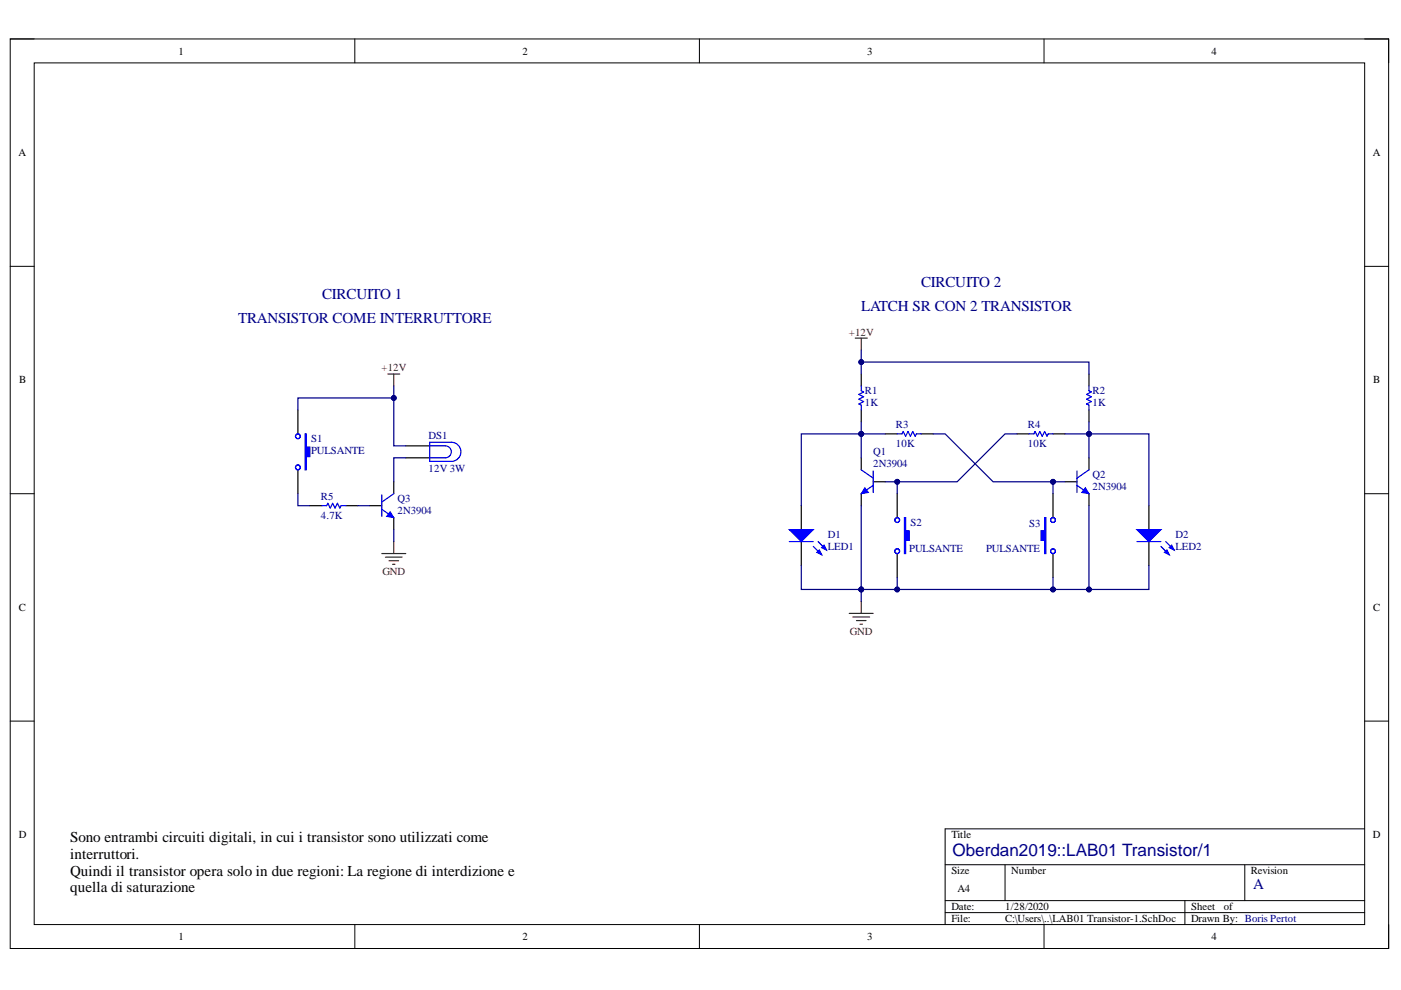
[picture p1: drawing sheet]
<svg xmlns="http://www.w3.org/2000/svg" width="297mm" height="210mm" viewBox="0 0 297 210" stroke-linecap="round" stroke-linejoin="round" font-family="sans-serif">
<path d="M2.2 8.3h292.2v192.8h-292.2z" fill="none" stroke="#000" stroke-width=".21"/>
<path d="M7.2 13.3h282.1v182.7h-282.1z" fill-rule="evenodd" fill="#fff"/>
<g fill="none" stroke="#000" stroke-width=".21">
<path d="M2.2 8.3h5M7.2 13.3h282.1v182.7h-282.1zM75.2 8.3v5M148.3 8.3v5M221.4 8.3v5M289.3 8.3h5.1v5M2.2 56.5h5M289.3 56.5h5.1M2.2 104.7h5M289.3 104.7h5.1M2.2 152.9h5M289.3 152.9h5.1"/>
<path d="M289.3 175.7h-88.9v20.3M75.2 196v5.1M148.3 196v5.1M200.4 183.3h88.9M200.4 191h88.9M200.4 193.5h88.9M213.1 183.3v7.7M221.4 196v5.1M251.2 191v5M263.9 183.3v7.7M294.4 196v5.1"/>
</g>
<path d="M78.4 107.2h2.5M83.5 102.1v2.6M83.5 109.8v2.5" fill="none" stroke="#000" stroke-width=".25"/>
<path d="M80.9 108l2.6 1.8M80.9 104.9v4.6M83.5 104.7l-2.6 1.8" fill="none" stroke="#00f" stroke-width=".25"/>
<path d="M82.7 108.5l.8 1.3-1.5-.3z" fill="#00f"/>
<path d="M82.7 108.5l.8 1.3-1.5-.3z" fill="none" stroke="#00f" stroke-width=".21"/>
<path d="M65.7 107.2h2.5M73.3 107.2h2.6M243.6 107.2v5.1M243.6 114.8v5.1" fill="none" stroke="#000" stroke-width=".25"/>
<path d="M68.2 107.2h1.1l.2-.5 .5 1 .5-1 .5 1 .5-1 .6 1 .2-.5h1" fill="none" stroke="#00f" stroke-width=".25"/>
<path d="M241.1 112.3h5l-2.5 2.5z" fill="#00f"/>
<path d="M241.1 112.3h5l-2.5 2.5zM246.1 115.9l1.8 1.7M247.1 114.8l1.8 1.8" fill="none" stroke="#00f" stroke-width=".25"/>
<path d="M246.9 117.1l.5-.5 .5 1z" fill="#00f"/>
<path d="M246.9 117.1l.5-.5 .5 1z" fill="none" stroke="#00f" stroke-width=".25"/>
<path d="M248.4 115.6l.5 1-1-.5z" fill="#00f"/>
<path d="M91.1 94.5h3.3a1.27 1.27 0 0 1 1.3 1.3 1.27 1.27 0 0 1-1.3 1.3h-3.3M91.1 93.8h4.6a2.03 2.03 0 0 1 2 2 2.03 2.03 0 0 1-2 2h-4.6zM241.1 114.8h5M248.4 115.6l.5 1-1-.5z" fill="none" stroke="#00f" stroke-width=".25"/>
<path d="M82.2 79.3h2.6M83.5 79.3v2.5M80.9 117.4h5.1M81.7 118.1h3.6M82.5 118.9h2M83.2 119.7h.5M83.5 114.8v2.6" fill="none" stroke="#800000" stroke-width=".25"/>
<path d="M63.2 86.9v5.1M63.2 99.6v5.1M86 94.5h5.1M86 97.1h5.1" fill="none" stroke="#000" stroke-width=".25"/>
<path d="M64.7 92h.2v2.8h.8v2h-.8v2.8h-.2z" fill-rule="evenodd" fill="#00f"/>
<g fill="none" stroke="#00f" stroke-width=".25">
<path d="M64.7 92h.2v2.8h.8v2h-.8v2.8h-.2zM182.6 99.6l2.5 1.8M185.1 99.9v4.5M185.1 102.9l-2.5 1.8"/>
<circle cx="63.2" cy="99.1" r=".51"/>
<circle cx="63.2" cy="92.5" r=".51"/>
</g>
<path d="M182.6 97.1v2.5M182.6 104.7v2.5M185.1 102.1h2.6" fill="none" stroke="#000" stroke-width=".25"/>
<path d="M183.4 103.4l.7 1-1.5 .3z" fill="#00f"/>
<path d="M183.4 103.4l.7 1-1.5 .3z" fill="none" stroke="#00f" stroke-width=".21"/>
<path d="M190.2 104.7v5.1M190.2 117.4v5" fill="none" stroke="#000" stroke-width=".25"/>
<path d="M191.8 109.8h.2v2.7h.8v2.1h-.8v2.8h-.2z" fill-rule="evenodd" fill="#00f"/>
<g fill="none" stroke="#00f" stroke-width=".25">
<path d="M228.3 99.9v4.5M230.9 99.6l-2.6 1.8M191.8 109.8h.2v2.7h.8v2.1h-.8v2.8h-.2zM228.3 102.9l2.6 1.8"/>
<circle cx="190.2" cy="110.3" r=".51"/>
<circle cx="190.2" cy="116.9" r=".51"/>
</g>
<path d="M230.9 97.1v2.5M225.8 102.1h2.5M230.9 104.7v2.5" fill="none" stroke="#000" stroke-width=".25"/>
<path d="M230.1 103.4l.8 1.3-1.5-.3z" fill="#00f"/>
<path d="M230.1 103.4l.8 1.3-1.5-.3z" fill="none" stroke="#00f" stroke-width=".21"/>
<path d="M223.3 104.7v5.1M223.3 117.4v5" fill="none" stroke="#000" stroke-width=".25"/>
<path d="M221.5 109.8h.2v7.6h-.2v-2.8h-.8v-2.1h.8z" fill-rule="evenodd" fill="#00f"/>
<g fill="none" stroke="#00f" stroke-width=".25">
<path d="M182.6 81.8v1.1l.5 .2-1 .5 1 .5-1 .5 1 .5-1 .6 .5 .2v1M190.2 92h1l.3-.5 .5 1 .5-1 .5 1 .5-1 .5 1 .3-.5h1M218.2 92h1l.3-.5 .5 1 .5-1 .5 1 .5-1 .5 1 .2-.5h1.1M230.9 81.8v1.1l.5 .2-1 .5 1 .5-1 .5 1 .5-1 .6 .5 .2v1M221.5 109.8h.2v7.6h-.2v-2.8h-.8v-2.1h.8z"/>
<circle cx="223.3" cy="110.3" r=".51"/>
<circle cx="223.3" cy="116.9" r=".51"/>
</g>
<path d="M182.6 79.3v2.5M230.9 79.3v2.5M182.6 86.9v2.6M187.7 92h2.5M195.3 92h2.6M215.6 92h2.6M223.3 92h2.5M230.9 86.9v2.6M169.9 107.2v5.1M169.9 114.8v5.1" fill="none" stroke="#000" stroke-width=".25"/>
<path d="M181.3 71.7h2.6M182.6 71.7v2.5M180.1 130.1h5M180.8 130.8h3.6M181.6 131.6h2M182.3 132.3h.6M182.6 127.5v2.6" fill="none" stroke="#800000" stroke-width=".25"/>
<path d="M167.4 112.3h5l-2.5 2.5z" fill="#00f"/>
<path d="M167.4 112.3h5l-2.5 2.5zM172.4 115.9l1.8 1.7M173.4 114.8l1.8 1.8" fill="none" stroke="#00f" stroke-width=".25"/>
<path d="M173.2 117.1l.5-.5 .5 1z" fill="#00f"/>
<path d="M173.2 117.1l.5-.5 .5 1z" fill="none" stroke="#00f" stroke-width=".25"/>
<path d="M174.7 115.6l.5 1-1-.5z" fill="#00f"/>
<path d="M167.4 114.8h5M174.7 115.6l.5 1-1-.5z" fill="none" stroke="#00f" stroke-width=".25"/>
<path d="M230.9 89.5v7.6" fill="none" stroke="#000080" stroke-width=".25"/>
<circle cx="230.9" cy="92" r=".51" fill="#000080"/>
<circle cx="230.9" cy="92" r=".51" fill="none" stroke="#000080" stroke-width=".21"/>
<path d="M63.2 86.9v-2.5h20.3v10.1h2.5M63.2 104.7v2.5h2.5" fill="none" stroke="#000080" stroke-width=".25"/>
<circle cx="83.5" cy="84.4" r=".51" fill="#000080"/>
<circle cx="83.5" cy="84.4" r=".51" fill="none" stroke="#000080" stroke-width=".21"/>
<path d="M86 97.1h-2.5v5M75.9 107.2h2.5M169.9 119.9v5.1h12.7" fill="none" stroke="#000080" stroke-width=".25"/>
<circle cx="182.6" cy="125" r=".51" fill="#000080"/>
<circle cx="182.6" cy="125" r=".51" fill="none" stroke="#000080" stroke-width=".21"/>
<path d="M182.6 92h-12.7v15.2" fill="none" stroke="#000080" stroke-width=".25"/>
<circle cx="182.6" cy="92" r=".51" fill="#000080"/>
<circle cx="182.6" cy="92" r=".51" fill="none" stroke="#000080" stroke-width=".21"/>
<path d="M182.6 107.2v17.8h7.6v-2.6" fill="none" stroke="#000080" stroke-width=".25"/>
<circle cx="182.6" cy="125" r=".51" fill="#000080"/>
<circle cx="182.6" cy="125" r=".51" fill="none" stroke="#000080" stroke-width=".21"/>
<circle cx="190.2" cy="125" r=".51" fill="#000080"/>
<circle cx="190.2" cy="125" r=".51" fill="none" stroke="#000080" stroke-width=".21"/>
<path d="M182.6 92h5.1" fill="none" stroke="#000080" stroke-width=".25"/>
<circle cx="182.6" cy="92" r=".51" fill="#000080"/>
<circle cx="182.6" cy="92" r=".51" fill="none" stroke="#000080" stroke-width=".21"/>
<path d="M182.6 79.3v-2.5h48.3v2.5" fill="none" stroke="#000080" stroke-width=".25"/>
<circle cx="182.6" cy="76.8" r=".51" fill="#000080"/>
<circle cx="182.6" cy="76.8" r=".51" fill="none" stroke="#000080" stroke-width=".21"/>
<path d="M215.6 92h-2.5l-10.2 10.1h-15.2" fill="none" stroke="#000080" stroke-width=".25"/>
<circle cx="190.2" cy="102.1" r=".51" fill="#000080"/>
<circle cx="190.2" cy="102.1" r=".51" fill="none" stroke="#000080" stroke-width=".21"/>
<path d="M190.2 125h33.1" fill="none" stroke="#000080" stroke-width=".25"/>
<circle cx="190.2" cy="125" r=".51" fill="#000080"/>
<circle cx="190.2" cy="125" r=".51" fill="none" stroke="#000080" stroke-width=".21"/>
<circle cx="223.3" cy="125" r=".51" fill="#000080"/>
<circle cx="223.3" cy="125" r=".51" fill="none" stroke="#000080" stroke-width=".21"/>
<path d="M197.9 92h2.5l10.2 10.1h15.2" fill="none" stroke="#000080" stroke-width=".25"/>
<circle cx="223.3" cy="102.1" r=".51" fill="#000080"/>
<circle cx="223.3" cy="102.1" r=".51" fill="none" stroke="#000080" stroke-width=".21"/>
<path d="M230.9 107.2v17.8h-7.6v-2.6" fill="none" stroke="#000080" stroke-width=".25"/>
<circle cx="230.9" cy="125" r=".51" fill="#000080"/>
<circle cx="230.9" cy="125" r=".51" fill="none" stroke="#000080" stroke-width=".21"/>
<circle cx="223.3" cy="125" r=".51" fill="#000080"/>
<circle cx="223.3" cy="125" r=".51" fill="none" stroke="#000080" stroke-width=".21"/>
<path d="M225.8 92h5.1" fill="none" stroke="#000080" stroke-width=".25"/>
<circle cx="230.9" cy="92" r=".51" fill="#000080"/>
<circle cx="230.9" cy="92" r=".51" fill="none" stroke="#000080" stroke-width=".21"/>
<path d="M243.6 119.9v5.1h-12.7" fill="none" stroke="#000080" stroke-width=".25"/>
<circle cx="230.9" cy="125" r=".51" fill="#000080"/>
<circle cx="230.9" cy="125" r=".51" fill="none" stroke="#000080" stroke-width=".21"/>
<path d="M230.9 92h12.7v15.2" fill="none" stroke="#000080" stroke-width=".25"/>
<circle cx="230.9" cy="92" r=".51" fill="#000080"/>
<circle cx="230.9" cy="92" r=".51" fill="none" stroke="#000080" stroke-width=".21"/>
<path d="M83.5 81.8v2.6M83.5 112.3v2.5" fill="none" stroke="#000080" stroke-width=".25"/>
<circle cx="83.5" cy="84.4" r=".51" fill="#000080"/>
<circle cx="83.5" cy="84.4" r=".51" fill="none" stroke="#000080" stroke-width=".21"/>
<path d="M182.6 125v2.5" fill="none" stroke="#000080" stroke-width=".25"/>
<circle cx="182.6" cy="125" r=".51" fill="#000080"/>
<circle cx="182.6" cy="125" r=".51" fill="none" stroke="#000080" stroke-width=".21"/>
<path d="M182.6 89.5v7.6" fill="none" stroke="#000080" stroke-width=".25"/>
<circle cx="182.6" cy="92" r=".51" fill="#000080"/>
<circle cx="182.6" cy="92" r=".51" fill="none" stroke="#000080" stroke-width=".21"/>
<path d="M182.6 74.2v2.6" fill="none" stroke="#000080" stroke-width=".25"/>
<circle cx="182.6" cy="76.8" r=".51" fill="#000080"/>
<circle cx="182.6" cy="76.8" r=".51" fill="none" stroke="#000080" stroke-width=".21"/>
<path d="M190.2 102.1v2.6" fill="none" stroke="#000080" stroke-width=".25"/>
<circle cx="190.2" cy="102.1" r=".51" fill="#000080"/>
<circle cx="190.2" cy="102.1" r=".51" fill="none" stroke="#000080" stroke-width=".21"/>
<path d="M223.3 102.1v2.6" fill="none" stroke="#000080" stroke-width=".25"/>
<circle cx="223.3" cy="102.1" r=".51" fill="#000080"/>
<circle cx="223.3" cy="102.1" r=".51" fill="none" stroke="#000080" stroke-width=".21"/>
<path d="M14.9 175.7h99.1v15.3h-99.1z" fill-rule="evenodd" fill="#fff"/>
<path d="M14.9 175.7h99.1v15.3h-99.1z" fill="none" stroke="#fff" stroke-width=".21"/>
<text font-size="3.6" fill="#000080" x="202" y="181.5">Oberdan2019::LAB01 Transistor/1</text>
<g font-size="3.2" fill="#000080">
<text x="68.3" y="63.3">CIRCUITO 1</text>
<text x="182.6" y="65.9">LATCH SR CON 2 TRANSISTOR</text>
<text x="195.3" y="60.8">CIRCUITO 2</text>
<text x="50.5" y="68.5">TRANSISTOR COME INTERRUTTORE</text>
<text x="265.7" y="188.4">A</text>
</g>
<g font-size="3.2">
<text x="14.9" y="178.5">Sono entrambi circuiti digitali, in cui i transistor sono utilizzati come</text>
<text x="14.9" y="182.1">i</text>
<text x="14.9" y="185.6">Quindi il transistor opera solo in due regioni: La regione di interdizione e</text>
<text x="15.8" y="182.1">nterruttori.</text>
<text x="14.9" y="189.2">quella di saturazione</text>
</g>
<g font-size="2.3">
<text x="37.9" y="11.6">1</text>
<text x="110.8" y="11.6">2</text>
<text x="183.9" y="11.6">3</text>
<text x="256.8" y="11.6">4</text>
<text x="3.9" y="33.1">A</text>
<text x="291.1" y="33.1">A</text>
<text x="4.1" y="81.3">B</text>
<text x="291.2" y="81.3">B</text>
<text x="4" y="129.5">C</text>
<text x="291.2" y="129.5">C</text>
<text x="4" y="177.7">D</text>
<text x="201.7" y="177.7">Title</text>
<text x="291.1" y="177.7">D</text>
<text x="201.7" y="185.4">Size</text>
<text x="214.4" y="185.4">Number</text>
<text x="265.2" y="185.4">Revision</text>
<text x="203" y="189.2">A4</text>
<text x="201.7" y="193">Date:</text>
<text x="201.7" y="195.5">File:</text>
<text x="213.1" y="193">1/28/2020</text>
<text x="213.1" y="195.5">C:\Users\..\LAB01 Transistor-1.SchDoc</text>
<text x="252.5" y="193">Sheet</text>
<text x="252.5" y="195.5">Drawn By: Boris Pertot</text>
<text x="259.5" y="193">of</text>
<text x="37.9" y="199.3">1</text>
<text x="110.8" y="199.3">2</text>
<text x="183.9" y="199.3">3</text>
<text x="256.8" y="199.3">4</text>
</g>
<g font-size="2.3" fill="#800000">
<text x="180" y="71.2">+12V</text>
<text x="80.9" y="78.8">+12V</text>
<text x="81.1" y="121.9">GND</text>
<text x="180.2" y="134.6">GND</text>
</g>
<g font-size="2.3" fill="#000080">
<text x="183.4" y="83.6">R1</text>
<text x="231.6" y="83.6">R2</text>
<text x="183.4" y="86.1">1K</text>
<text x="231.6" y="86.1">1K</text>
<text x="65.9" y="93.8">S1</text>
<text x="90.9" y="93">DS1</text>
<text x="190" y="94.8">10K</text>
<text x="190" y="90.7">R3</text>
<text x="218" y="94.8">10K</text>
<text x="218" y="90.7">R4</text>
<text x="65.9" y="96.3">PULSANTE</text>
<text x="90.9" y="100.1">12V 3W</text>
<text x="185.1" y="96.6">Q1</text>
<text x="185.1" y="99.1">2N3904</text>
<text x="231.6" y="101.4">Q2</text>
<text x="68.1" y="105.9">R5</text>
<text x="84.3" y="106.5">Q3</text>
<text x="231.6" y="103.9">2N3904</text>
<text x="68.1" y="110">4.7K</text>
<text x="84.3" y="109">2N3904</text>
<text x="193" y="111.5">S2</text>
<text x="218.2" y="111.8">S3</text>
<text x="175.5" y="114">D1</text>
<text x="175.5" y="116.6">LED1</text>
<text x="192.8" y="117.1">PULSANTE</text>
<text x="209.1" y="117.1">PULSANTE</text>
<text x="249.2" y="114">D2</text>
<text x="249.2" y="116.6">LED2</text>
</g>
</svg>
